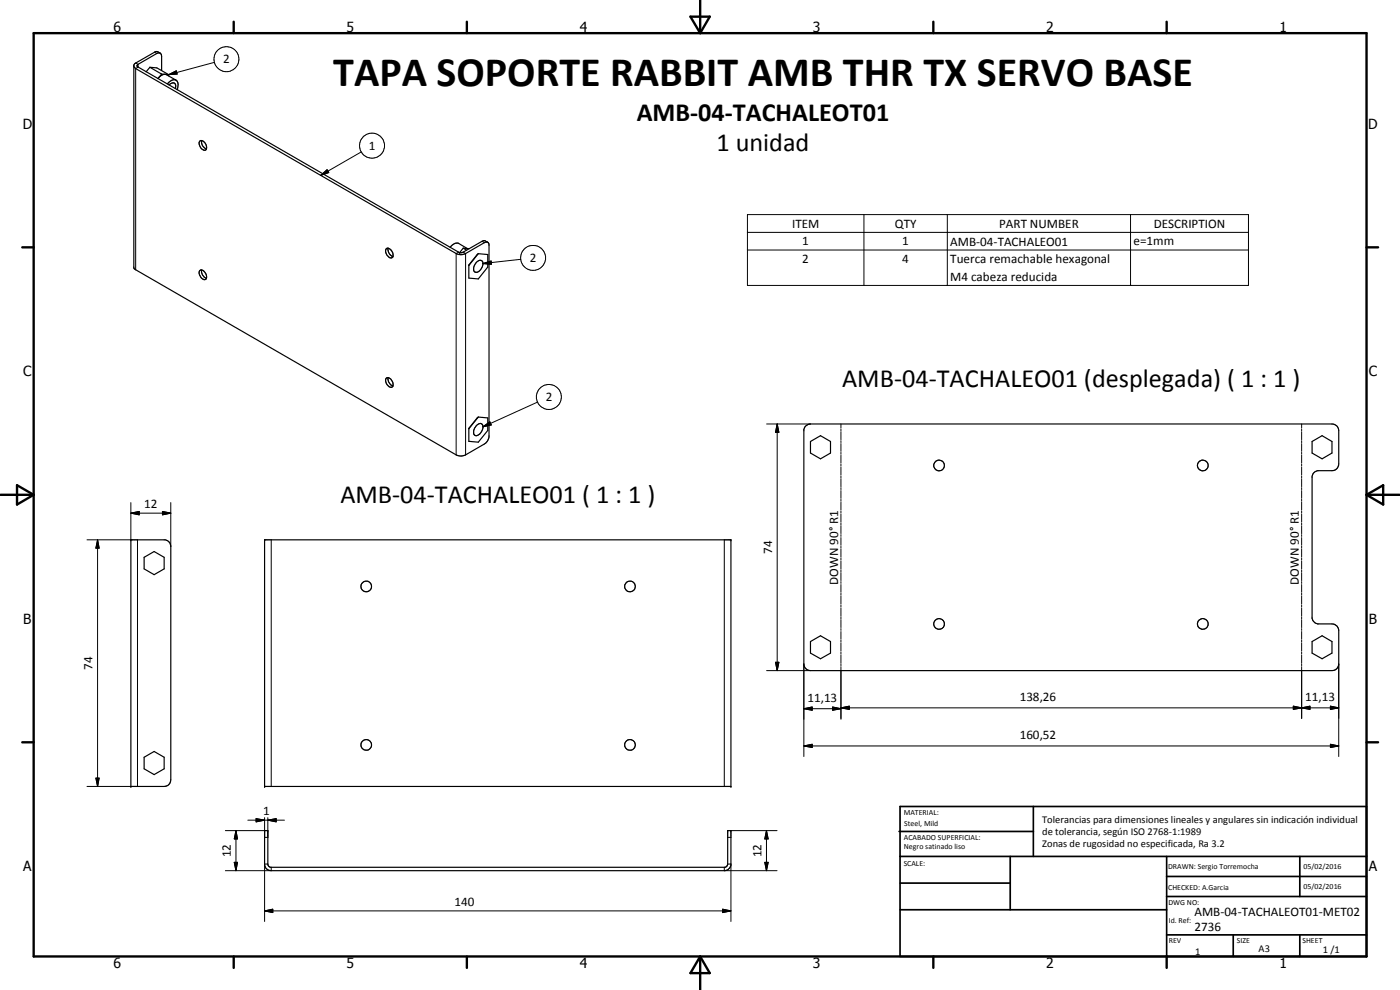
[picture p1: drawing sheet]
<svg xmlns="http://www.w3.org/2000/svg" width="420mm" height="297mm" viewBox="0 0 420 297" stroke-linecap="round" stroke-linejoin="round" font-family="sans-serif">
<g fill="none" stroke="#000" stroke-width=".35">
<path d="M48.1 16l-.7-.5h-.8l-6.1 3.5-.3 .6v60.9l96.7 56a3.1 3.1 0 0 0 2.8 0l5.9-3.4 .7-.8 .5-1.2v-57.8a.81 .81 0 0 0-.6-.7 .81 .81 0 0 0-.8 .2l-5.7 3.3a3.1 3.1 0 0 1-2.8 0l-96.2-55.5-.5-.8M45 20.2l-1.2 1.3M45 20.2l2.1 .2 3.5 2M45 20.2l3.5 2M47.4 23.5a2.19 2.19 0 0 1 2.6-1.1l2.8 1.6M47.4 23.5v.1M48.5 21.2v-4.3a.88 .88 0 0 0-.4-.9 .88 .88 0 0 0-1 0l-5.7 3.3-.2 .6 96.5 55.8h1.1l6.3-3.5 1.3 .5M48.5 22.2l2.1 .2M48.5 22.2l-1.1 1.3M50.2 25.2a2 2 0 0 1 2.9-.9l.4 1.1-.3 1.5M50.6 22.4v.4M50.7 25.5a1.03 1.03 0 0 1 1.3-.6 1.03 1.03 0 0 1 .7 1.1l-.1 .6"/>
<path d="M59.9 42.4a1.6 1.6 0 0 1 2.1 1.8 .76 .76 0 0 1-.4 .9 .76 .76 0 0 1-1-.4 2.16 2.16 0 0 1-.7-2.3zM60.5 42.2a2.19 2.19 0 0 0 1.5 2.5M115.9 74.7a1.6 1.6 0 0 1 2.1 1.8l-.1 .6-.3 .2a1.95 1.95 0 0 1-1.7-2.6zM116.5 74.5a2.19 2.19 0 0 0 1.4 2.5M135.1 74.2a2.49 2.49 0 0 1 2.6-1.1l2.6 1.5M139 74.5l1.8 .1M139 74.5l-1 1.3M139 74.5l1 .6M143 78.7a1.05 1.05 0 0 1 1.5-.5 1.05 1.05 0 0 1 .4 1.5 2.03 2.03 0 0 1-2.5 1.9 2.33 2.33 0 0 1 .6-2.9zM143.2 76.3l.3-.2 2.9 .3v3.7l-2.9 3.6-2.8-.3v-3.9zM143.5 76.1l-2.8 3.6M59.9 81.2a1.6 1.6 0 0 1 2.1 1.8 .83 .83 0 0 1-.6 .9 .83 .83 0 0 1-1-.5 2.05 2.05 0 0 1-.5-2.2z"/>
<path d="M60.5 81a2.17 2.17 0 0 0 1.5 2.5M115.9 113.5l.5-.2 .4 .1a2.15 2.15 0 0 1 1.1 2.6 1.32 1.32 0 0 1-2-1.1l-.2-.6zM116.5 113.3a2.39 2.39 0 0 0 1.4 2.5M143 127.6a1.03 1.03 0 0 1 1.4-.5 1.03 1.03 0 0 1 .5 1.3 2.13 2.13 0 0 1-2.5 2.2 2.31 2.31 0 0 1 .6-3zM143.2 125.3l.3-.2 2.9 .3v3.8l-2.9 3.5-2.8-.3v-3.9zM143.5 125.1l-2.8 3.6M241.7 127.9l.9-.6 .6-.1h156.5a2 2 0 0 1 2.1 2v10a2 2 0 0 1-2.1 2h-4.3a2.05 2.05 0 0 0-1.6 1.7v42.6l.4 1 1.2 .7h4.3a2.09 2.09 0 0 1 2.1 2v10a2 2 0 0 1-2.1 2h-156.5a2.07 2.07 0 0 1-2-1.6v-70.7zM243.2 132.5l3-1.8 3 1.8v3.4l-3 1.8-3-1.8zM393.8 132.5l3-1.8 2.9 1.8v3.4l-2.9 1.8-3-1.8zM39.3 162h10.3l1 .4 .6 1.2 .1 70.3a2 2 0 0 1-2 2.1h-10zM43.3 167.2l3-1.7 3 1.7v3.5l-3 1.7-3-1.7zM79.4 162h140v74h-140z"/>
<path d="M243.2 192.5l3-1.7 3 1.7v3.5l-3 1.7-3-1.7zM393.8 192.5l3-1.7 2.9 1.7v3.5l-2.9 1.7-3-1.7zM43.3 227.2l3-1.7 3 1.7v3.5l-3 1.7-3-1.7zM79.4 249.2h1v10l.2 .6 .6 .4h136.4l.6-.4 .2-.6v-10h1v10.4a2.07 2.07 0 0 1-2 1.6h-136a1.98 1.98 0 0 1-2-1.6z"/>
<circle cx="281.8" cy="139.7" r="1.6"/>
<circle cx="361" cy="139.7" r="1.6"/>
<circle cx="109.9" cy="176" r="1.59"/>
<circle cx="189.1" cy="175.9" r="1.6"/>
<circle cx="281.8" cy="187.2" r="1.6"/>
<circle cx="361" cy="187.2" r="1.6"/>
<circle cx="109.9" cy="223.5" r="1.59"/>
<circle cx="189.1" cy="223.5" r="1.61"/>
</g>
<g fill="none" stroke="#000" stroke-width=".3">
<path d="M40.7 18.9l.7 .4v.8l-.7 .5v60.3M46.4 15.7l.7 .3M64.3 18.7l-13.7 3.7M50.6 22.4l2.3-1.1 .3 .9zM96.3 52.6l1.9-1.7 .5 .9zM108.4 45.6l-12.1 7M137.6 75.6l-.7 .5v60.4M139 75.6l.7 .5v60.4M144.7 72.4l.7 .4M144.9 79.1l2.5-.8 .1 1zM156.3 77.8l-11.4 1.3M224.3 64.4h150.4v21.2h-150.4z"/>
<path d="M224.3 69.7h150.4M224.3 75h150.4M259.3 64.4v21.2M284.3 64.4v21.2M339.3 64.4v21.2M144.9 128.1l2.1-1.5 .4 .9zM161.3 120.6l-16.4 7.5M230.1 127.2h13.1M233.2 127.2l.6 2.5h-1.1zM233.2 127.2v74M252.4 127.2v1.2M252.4 128.7v.6"/>
<path d="M252.4 129.5v2.4M252.4 132.2v.6M252.4 133.1v2.3M252.4 135.7v.6M252.4 136.6v2.3M252.4 139.2v.6M390.6 127.2v1.2M390.6 128.7v.6M390.6 129.5v2.4M390.6 132.2v.6M390.6 133.1v2.3M390.6 135.7v.6"/>
<path d="M390.6 136.6v2.3M390.6 139.2v.6M39.3 154l2.5-.5v1zM39.3 150.8v11.2h-13.2M39.3 154h12M48.8 153.5l2.5 .5-2.5 .5zM51.3 150.8v13.2M252.4 140.1v2.4M252.4 142.8v.6M252.4 143.6v2.4M252.4 146.3v.6M252.4 147.2v2.3"/>
<path d="M252.4 149.8v.6M252.4 150.7v2.3M252.4 153.3v.6M252.4 154.2v2.4M252.4 156.9v.6M252.4 157.7v2.4M390.6 140.1v2.4M390.6 142.8v.6M390.6 143.6v2.4M390.6 146.3v.6M390.6 147.2v2.3M390.6 149.8v.6"/>
<path d="M390.6 150.7v2.3M390.6 153.3v.6M390.6 154.2v2.4M390.6 156.9v.6M390.6 157.7v2.4M29.3 162l.4 2.5h-.9zM29.3 162v74M41.3 162v74M81.4 162v74M217.4 162v74M252.4 160.4v.6M252.4 161.3v2.3"/>
<path d="M252.4 163.9v.6M252.4 164.8v2.3M252.4 167.4v.6M252.4 168.3v2.4M252.4 171v.6M252.4 171.8v2.4M252.4 174.5v.5M252.4 175.4v2.3M252.4 178v.6M252.4 178.9v2.3M390.6 160.4v.6M390.6 161.3v2.3"/>
<path d="M390.6 163.9v.6M390.6 164.8v2.3M390.6 167.4v.6M390.6 168.3v2.4M390.6 171v.6M390.6 171.8v2.4M390.6 174.5v.5M390.6 175.4v2.3M390.6 178v.6M390.6 178.9v2.3M232.7 198.7h1.1l-.6 2.5zM241.2 199.2v27.8"/>
<path d="M252.4 181.5v.6M252.4 182.4v2.4M252.4 185v.7M252.4 185.9v2.4M252.4 188.6v.5M252.4 189.5v2.3M252.4 192.1v.6M252.4 193v2.3M252.4 195.6v.6M252.4 196.5v2.4M252.4 199.1v.6M390.6 181.5v.6"/>
<path d="M390.6 182.4v2.4M390.6 185v.7M390.6 185.9v2.4M390.6 188.6v.5M390.6 189.5v2.3M390.6 192.1v.6M390.6 193v2.3M390.6 195.6v.6M390.6 196.5v2.4M390.6 199.1v.6M401.8 199.2v27.8M230.1 201.2h13.1"/>
<path d="M241.2 212.6l2.5-.5v1zM241.2 212.6h11.2M249.9 212.1l2.5 .5-2.5 .5zM252.4 212.4l2.5-.5v1zM252.4 200v15.8M252.4 212.4h149.4M388.1 211.9l2.5 .5-2.5 .5zM390.6 212.4l2.5-.5v1zM390.6 200v15.6M399.3 211.9l2.5 .5-2.5 .5zM26.1 236h13.2M28.8 233.5h.9l-.4 2.5z"/>
<path d="M241.2 223.8l2.5-.5v1zM241.2 223.8h160.6M399.3 223.3l2.5 .5-2.5 .5zM67.6 249.2h11.8M70.3 258.7h1l-.5 2.5zM70.8 249.2l.5 2.5h-1zM70.8 249.2v12M74.4 246.1h11M76.9 245.6l2.5 .5-2.5 .5zM79.4 245.3v5.9h1v-5.9M80.4 246.1l2.5-.5v1zM80.4 259.2h-1v17.3"/>
<path d="M218.4 251.2h1M218.4 259.2h1v17.3M219.4 249.2h13.8M229.5 258.7h1l-.5 2.5zM230 249.2l.5 2.5h-1zM230 249.2v12M79.4 273.3l2.5-.5v1zM79.4 273.3h140M81.4 260.2v1h-13.8M216.9 272.8l2.5 .5-2.5 .5zM217.4 260.2v1h15.8"/>
<circle cx="68" cy="17.7" r="3.7"/>
<circle cx="111.7" cy="43.7" r="3.8"/>
<circle cx="160" cy="77.4" r="3.8"/>
<circle cx="164.7" cy="119.1" r="3.8"/>
</g>
<g fill="#000">
<circle cx="138" cy="75.8" r=".18"/>
<circle cx="39.3" cy="162" r=".18"/>
<circle cx="79.4" cy="162" r=".18"/>
<circle cx="219.4" cy="162" r=".18"/>
<circle cx="39.3" cy="236" r=".18"/>
<circle cx="79.4" cy="236" r=".18"/>
<circle cx="219.4" cy="236" r=".18"/>
</g>
<g fill="none" stroke="#000" stroke-width=".71">
<path d="M10.1 9.9h400v277.1h-400zM70.1 6.5v3.4M140.1 6.5v3.4M207.2 5h5.8l-2.9 4.9zM210.1 0v9.9M280.1 6.5v3.4M350.1 6.5v3.4M6.7 74.2h3.4M410.1 74.2h3.5M.1 148.5h10M5.1 145.6l5 2.9-5 2.9zM410.1 148.5h10"/>
<path d="M410.1 148.5l5-2.9v5.8zM6.7 222.7h3.4M410.1 222.7h3.5M70.1 287v3.4M140.1 287v3.4M210.1 287v10M210.1 287l2.9 5h-5.8zM280.1 287v3.4M350.1 287v3.4"/>
</g>
<g fill="none" stroke="#000" stroke-width=".51">
<path d="M269.8 249.5h40.3M270.1 242h140v45h-140zM270.1 257h140M303.2 257v16M310.1 242v15M350.1 257v30M390.1 257v12M270.1 265h33.1M270.1 273h80M350.1 269h60M350.1 263h60M350.1 280.5h60"/>
<path d="M370.1 280.5v6.5M390.1 280.5v6.5"/>
</g>
<g fill="#000">
<path d="M50.6 22.4l2.3-1.1 .3 .9zM96.3 52.6l1.9-1.7 .5 .9zM144.9 79.1l2.5-.8 .1 1zM144.9 128.1l2.1-1.5 .4 .9zM233.2 127.2l.6 2.5h-1.1zM39.3 154l2.5-.5v1zM48.8 153.5l2.5 .5-2.5 .5zM29.3 162l.4 2.5h-.9zM232.7 198.7h1.1l-.6 2.5zM241.2 212.6l2.5-.5v1zM249.9 212.1l2.5 .5-2.5 .5zM252.4 212.4l2.5-.5v1z"/>
<path d="M388.1 211.9l2.5 .5-2.5 .5zM390.6 212.4l2.5-.5v1zM399.3 211.9l2.5 .5-2.5 .5zM28.8 233.5h.9l-.4 2.5zM241.2 223.8l2.5-.5v1zM399.3 223.3l2.5 .5-2.5 .5zM70.3 258.7h1l-.5 2.5zM70.8 249.2l.5 2.5h-1zM76.9 245.6l2.5 .5-2.5 .5zM80.4 246.1l2.5-.5v1zM229.5 258.7h1l-.5 2.5zM230 249.2l.5 2.5h-1z"/>
<path d="M79.4 273.3l2.5-.5v1zM216.9 272.8l2.5 .5-2.5 .5z"/>
</g>
<text font-size="12.6" x="100" y="25.9">TAPA SOPORTE RABBIT AMB THR TX SERVO BASE</text>
<g font-size="7.9">
<text x="191.1" y="36.4">AMB-04-TACHALEOT01</text>
<text x="215" y="45.4">1 unidad</text>
<text x="252.7" y="116.1">AMB-04-TACHALEO01 (desplegada) ( 1 : 1 )</text>
<text x="102.1" y="150.9">AMB-04-TACHALEO01 ( 1 : 1 )</text>
</g>
<g font-size="4.2">
<text x="34" y="9.6">6</text>
<text x="104" y="9.6">5</text>
<text x="174" y="9.6">4</text>
<text x="244" y="9.6">3</text>
<text x="314" y="9.6">2</text>
<text x="384" y="9.6">1</text>
<text x="6.8" y="38.7">D</text>
<text x="410.6" y="38.7">D</text>
<text x="7" y="112.9">C</text>
<text x="410.8" y="112.9">C</text>
<text x="7" y="187.1">B</text>
<text x="410.8" y="187.1">B</text>
<text x="7" y="261.4">A</text>
<text x="410.8" y="261.4">A</text>
<text x="34" y="290.4">6</text>
<text x="104" y="290.4">5</text>
<text x="174" y="290.4">4</text>
<text x="244" y="290.4">3</text>
<text x="314" y="290.4">2</text>
<text x="384" y="290.4">1</text>
</g>
<g font-size="3.9">
<text x="67" y="19">2</text>
<text x="110.7" y="45">1</text>
<text x="237.7" y="68.3">ITEM</text>
<text x="268.6" y="68.3">QTY</text>
<text x="299.8" y="68.3">PART NUMBER</text>
<text x="346.3" y="68.3">DESCRIPTION</text>
<text x="240.8" y="73.6">1</text>
<text x="270.8" y="73.6">1</text>
<text x="285.2" y="73.7">AMB-04-TACHALEO01</text>
<text x="340.2" y="73.6">e=1mm</text>
<text x="159" y="78.7">2</text>
<text x="240.8" y="79">2</text>
<text x="270.8" y="79">4</text>
<text x="285.2" y="79">Tuerca remachable hexagonal</text>
<text x="285.2" y="84.4">M4 cabeza reducida</text>
<text x="163.8" y="120.4">2</text>
<text x="43.3" y="152.4">12</text>
<text x="231.7" y="166.2" transform="rotate(-90 231.7 166.2)">74</text>
<text x="251.6" y="175.4" transform="rotate(-90 251.6 175.4)">DOWN 90° R1</text>
<text x="389.8" y="175.4" transform="rotate(-90 389.8 175.4)">DOWN 90° R1</text>
<text x="27.8" y="201" transform="rotate(-90 27.8 201)">74</text>
<text x="242.3" y="210.6">11,13</text>
<text x="306" y="210.3">138,26</text>
<text x="391.7" y="210.3">11,13</text>
<text x="306" y="221.7">160,52</text>
<text x="78.9" y="244.6">1</text>
<text x="69.3" y="257.2" transform="rotate(-90 69.3 257.2)">12</text>
<text x="228.5" y="257.2" transform="rotate(-90 228.5 257.2)">12</text>
<text x="136.4" y="271.7">140</text>
<text x="358.5" y="275">AMB-04-TACHALEOT01-MET02</text>
<text x="358.5" y="279.4">2736</text>
</g>
<g font-size="3.1">
<text x="312.7" y="246.8">Tolerancias para dimensiones lineales y angulares sin indicación individual</text>
<text x="312.7" y="250.4">de tolerancia, según ISO 2768-1:1989</text>
<text x="312.7" y="254">Zonas de rugosidad no especificada, Ra 3.2</text>
<text x="358.7" y="286.5">1</text>
<text x="377.7" y="285.6">A3</text>
<text x="397" y="285.9">1 /1</text>
</g>
<g font-size="2.4">
<text x="271.2" y="244.4">MATERIAL:</text>
<text x="271.3" y="252">ACABADO SUPERFICIAL:</text>
<text x="271.4" y="247.9">Steel, Mild</text>
<text x="271.3" y="254.6">Negro satinado liso</text>
<text x="271.2" y="259.7">SCALE:</text>
<text x="350.6" y="260.8">DRAWN: Sergio Torremocha</text>
<text x="391.2" y="260.6">05/02/2016</text>
<text x="350.6" y="267">CHECKED: A.Garcia</text>
<text x="391.2" y="266.7">05/02/2016</text>
<text x="350.6" y="271.4">DWG NO:</text>
<text x="350.8" y="276.9">Id. Ref:</text>
<text x="350.8" y="282.8">REV</text>
<text x="371.2" y="282.9">SIZE</text>
<text x="390.9" y="282.9">SHEET</text>
</g>
</svg>
